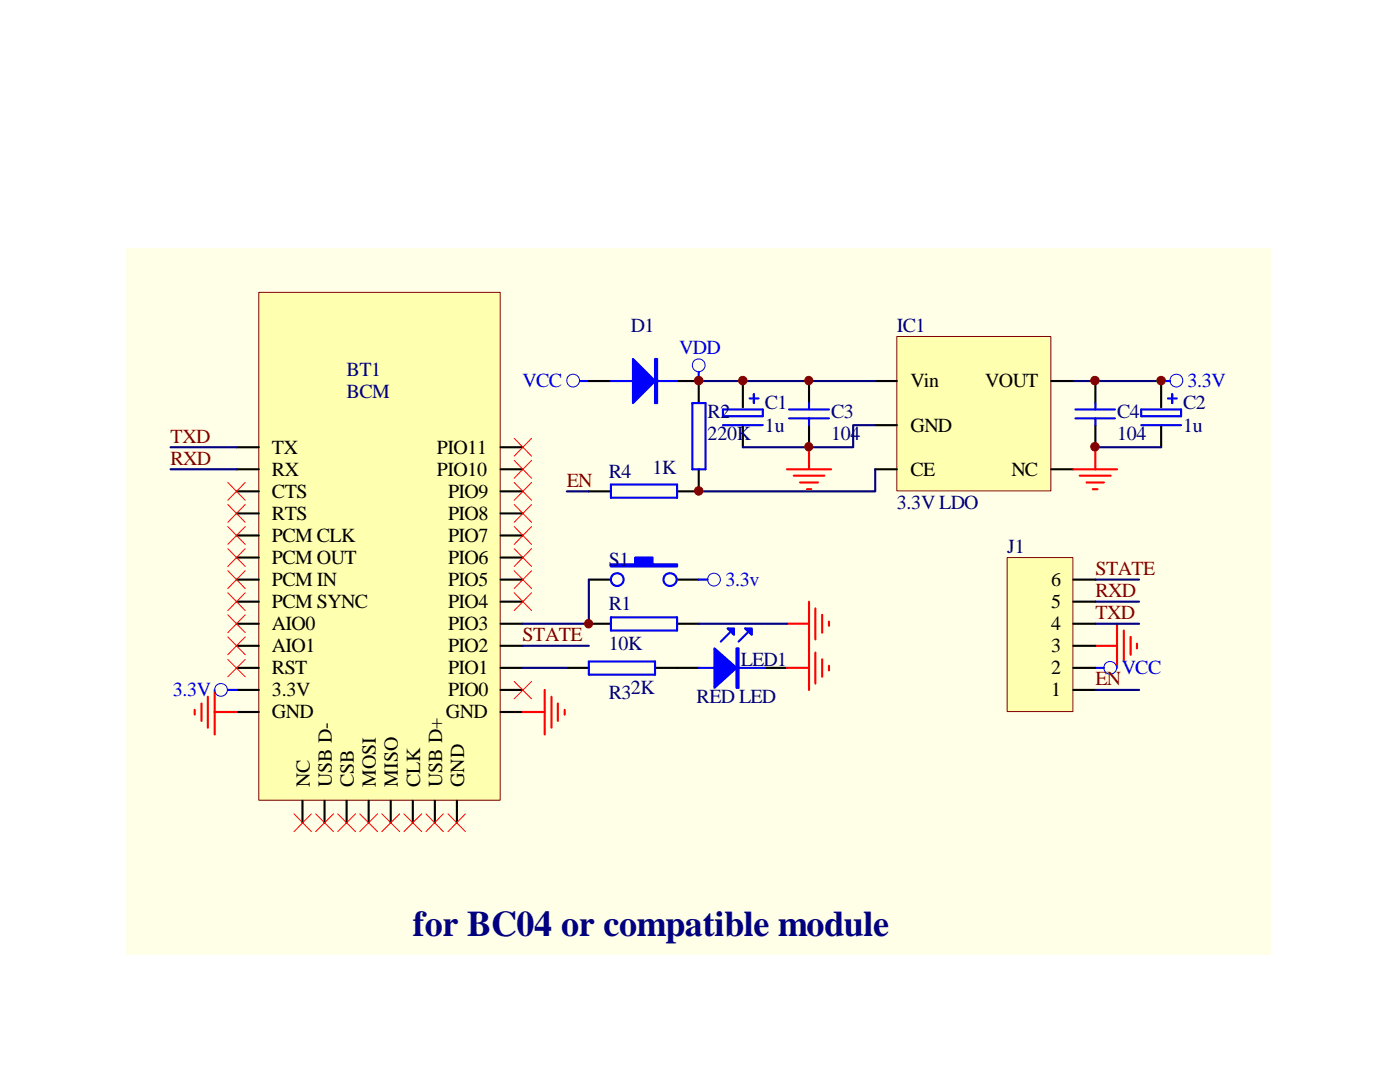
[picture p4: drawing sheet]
<svg xmlns="http://www.w3.org/2000/svg" width="279mm" height="216mm" viewBox="0 0 279 216" stroke-linecap="round" stroke-linejoin="round" font-family="sans-serif">
<path d="M25.2 49.5h228.5v141h-228.5z" fill="#ffffe8"/>
<path d="M161.5 76v4.4M218.6 76v4.4M161.5 84.8v4.4M218.6 84.8v4.4" fill="none" stroke="#000" stroke-width=".42"/>
<path d="M231.7 76h1.8M157.5 83.5h7.9M157.5 81.7h7.9M161.5 80.4v1.3M161.5 83.5v1.3M214.6 83.5h7.9M214.6 81.7h7.9M218.6 80.4v1.3M218.6 83.5v1.3M218.6 133.3h1.7" fill="none" stroke="#00f" stroke-width=".42"/>
<g fill="none" stroke="#00f" stroke-width=".2">
<circle cx="234.8" cy="75.9" r="1.28"/>
<circle cx="221.6" cy="133.3" r="1.28"/>
</g>
<path d="M218.6 128.9h4.3M222.9 124.5v8.8M224.3 125.8v6.2M225.6 127.1v3.5M226.9 128.4v1" fill="none" stroke="#f00" stroke-width=".42"/>
<path d="M218.6 124.5h8.7M218.6 120.1h8.7" fill="none" stroke="#000080" stroke-width=".42"/>
<path d="M201.1 111.3h13v30.7h-13z" fill="#ffffb0"/>
<path d="M201 111.3h13.1v30.7h-13.1z" fill="none" stroke="#800000" stroke-width=".2"/>
<path d="M214.2 115.7h4.4M214.2 137.7h4.4M214.2 133.3h4.4M214.2 128.9h4.4M214.2 124.5h4.4M214.2 120.1h4.4" fill="none" stroke="#000" stroke-width=".42"/>
<path d="M218.6 115.7h8.7M218.6 137.7h8.7" fill="none" stroke="#000080" stroke-width=".42"/>
<path d="M179.1 67.2h30.6v30.8h-30.6z" fill="#ffffb0"/>
<path d="M179 67.1h30.7v30.9h-30.7z" fill="none" stroke="#800000" stroke-width=".2"/>
<g fill="none" stroke="#000" stroke-width=".42">
<path d="M117.5 76h4.4M135.1 76h4.3v4.4M148.3 76v5.3M174.7 76h4.3M209.8 76h4.4M231.7 76v5.3M117.5 98h4.4M139.4 93.6v4.4h-4.3M148.3 84.8v4.4M174.7 84.8h4.3M174.7 93.6h4.3M209.8 93.6h4.4"/>
<path d="M231.7 84.8v4.4"/>
</g>
<g fill="none" stroke="#00f" stroke-width=".42">
<path d="M115.7 76h1.8M121.9 76h13.2M139.4 74.3v1.7M149.6 79.5h1.8M150.5 78.7v1.7M233.1 79.5h1.8M233.9 78.7v1.7M121.9 96.7h13.2v2.6h-13.2zM138.2 80.4h2.6v13.2h-2.6zM144.3 84.8h7.9M144.3 81.7h7.9v1.4h-7.9zM227.8 81.7h7.9v1.4h-7.9z"/>
<path d="M227.8 84.8h7.9"/>
</g>
<path d="M139.4 76h35.3M214.2 76h17.5M174.7 84.8h-4.4v4.4h-22M174.7 93.6v4.4h-35.3M218.6 89.2h13.1" fill="none" stroke="#000080" stroke-width=".42"/>
<path d="M157.1 93.6h8.8M158.4 94.9h6.1M159.7 96.3h3.5M161 97.6h.9M161.5 89.2v4.4M214.2 93.6h8.7M215.5 94.9h6.2M216.8 96.3h3.5M218.1 97.6h.9M218.6 89.2v4.4" fill="none" stroke="#f00" stroke-width=".42"/>
<g fill="none" stroke="#00f" stroke-width=".2">
<circle cx="114.4" cy="75.9" r="1.28"/>
<circle cx="139.4" cy="72.9" r="1.28"/>
</g>
<g fill="#00f" stroke="#00f" stroke-width=".42">
<path d="M130.7 71.6h.4v8.8h-.4z" fill-rule="evenodd"/>
<path d="M126.3 71.6l4.4 4.4-4.4 4.4z" fill-rule="evenodd"/>
</g>
<path d="M51.7 58.4h48.1v101.3h-48.1z" fill="#ffffb0"/>
<path d="M51.6 58.3h48.2v101.4h-48.2z" fill="none" stroke="#800000" stroke-width=".2"/>
<g fill="none" stroke="#000" stroke-width=".42">
<path d="M47.2 89.2h4.4M47.2 93.6h4.4M47.2 98h4.4M99.9 89.2h4.4M99.9 93.6h4.4M99.9 98h4.4M47.2 102.4h4.4M47.2 106.8h4.4M47.2 111.3h4.4M47.2 115.7h4.4M99.9 102.4h4.4M99.9 106.8h4.4"/>
<path d="M99.9 111.3h4.4M99.9 115.7h4.4M117.5 115.7h4.4M135.1 115.7h4.3M47.2 120.1h4.4M47.2 124.5h4.4M47.2 128.9h4.4M47.2 133.3h4.4M47.2 137.7h4.4M99.9 120.1h4.4M99.9 124.5h4.4M99.9 128.9h4.4"/>
<path d="M99.9 133.3h4.4M99.9 137.7h4.4M113.1 133.3h4.4M117.5 124.5h4.4M130.7 133.3h8.7M135.1 124.5h4.3M152.7 133.3h4.4M47.2 142.1h4.4M60.4 159.8v4.4M64.8 159.8v4.4M69.2 159.8v4.4M73.6 159.8v4.4"/>
<path d="M78 159.8v4.4M82.4 159.8v4.4M86.8 159.8v4.4M91.2 159.8v4.4M99.9 142.1h4.4"/>
</g>
<g fill="none" stroke="#00f" stroke-width=".42">
<path d="M139.4 115.7h1.8M45.5 137.7h1.7M117.5 132h13.2v2.6h-13.2zM121.9 123.2h13.2v2.6h-13.2zM139.4 133.3h13.3M145.6 126.2l-1.8 1.8M149.2 126.2l-1.8 1.8"/>
<circle cx="123.2" cy="115.7" r="1.28"/>
<circle cx="133.7" cy="115.7" r="1.31"/>
</g>
<g fill="#00f" stroke="#00f" stroke-width=".42">
<path d="M142.6 129.4l4.4 3.9-4.4 3.9z" fill-rule="evenodd"/>
<path d="M147 129.4h.4v7.8h-.4z" fill-rule="evenodd"/>
<path d="M148.7 125.4h1.3v1.3z" fill-rule="evenodd"/>
<path d="M145.2 125.4h1.3v1.3z" fill-rule="evenodd"/>
<path d="M121.9 112.6h4.8v-1.3h3.5v1.3h4.9v.4h-13.2z" fill-rule="evenodd"/>
</g>
<path d="M34 89.2h13.2M34 93.6h13.2M113.1 98h4.4M117.5 115.7v8.8h-13.2M104.3 133.3h8.8M104.3 128.9h13.2M139.4 124.5h17.7" fill="none" stroke="#000080" stroke-width=".42"/>
<g fill="none" stroke="#f00" stroke-width=".42">
<path d="M41.5 139v6.2M42.8 137.7v8.9M108.7 137.7v8.9M110.1 139v6.2M157.1 133.3h4.4M157.1 124.5h4.4M161.5 120.1v17.6M162.7 121.4v6.2M162.7 130.2v6.2M164.1 122.7v3.5M164.1 131.6v3.4M165.4 124v.9"/>
<path d="M165.4 132.8v1M38.9 141.6v1M40.2 140.4v3.4M42.8 142.1h4.4M104.3 142.1h4.4M111.3 140.4v3.4M112.7 141.6v1"/>
</g>
<g fill="none" stroke="#00f" stroke-width=".2">
<circle cx="142.5" cy="115.7" r="1.28"/>
<circle cx="44.1" cy="137.7" r="1.28"/>
</g>
<g fill="none" stroke="#f00" stroke-width=".2">
<path d="M45.5 96.3l3.4 3.5M48.9 96.3l-3.4 3.5M102.6 96.3l3.5 3.5M102.6 91.9l3.5 3.5M102.6 87.5l3.5 3.5M106.1 96.3l-3.5 3.5M106.1 91.9l-3.5 3.5M106.1 87.5l-3.5 3.5M45.5 100.7l3.4 3.5M45.5 105.1l3.4 3.5M45.5 109.5l3.4 3.5M45.5 113.9l3.4 3.5"/>
<path d="M45.5 118.3l3.4 3.5M48.9 100.7l-3.4 3.5M48.9 105.1l-3.4 3.5M48.9 109.5l-3.4 3.5M48.9 113.9l-3.4 3.5M48.9 118.3l-3.4 3.5M102.6 118.3l3.5 3.5M102.6 113.9l3.5 3.5M102.6 109.5l3.5 3.5M102.6 105.1l3.5 3.5M102.6 100.7l3.5 3.5M106.1 118.3l-3.5 3.5"/>
<path d="M106.1 113.9l-3.5 3.5M106.1 109.5l-3.5 3.5M106.1 105.1l-3.5 3.5M106.1 100.7l-3.5 3.5M45.5 122.7l3.4 3.5M45.5 127.1l3.4 3.5M45.5 131.6l3.4 3.4M48.9 122.7l-3.4 3.5M48.9 127.1l-3.4 3.5M48.9 131.6l-3.4 3.4M102.6 136l3.5 3.4M106.1 136l-3.5 3.4"/>
<path d="M58.7 162.4l3.4 3.5M62.1 162.4l-3.4 3.5M63 162.4l3.5 3.5M66.5 162.4l-3.5 3.5M67.4 162.4l3.6 3.5M71 162.4l-3.6 3.5M71.8 162.4l3.6 3.5M75.4 162.4l-3.6 3.5M76.2 162.4l3.6 3.5M79.8 162.4l-3.6 3.5M80.6 162.4l3.6 3.5M84.2 162.4l-3.6 3.5"/>
<path d="M85 162.4l3.5 3.5M88.5 162.4l-3.5 3.5M89.4 162.4l3.5 3.5M92.9 162.4l-3.5 3.5"/>
</g>
<g fill="#800000" stroke="#800000" stroke-width=".2">
<circle cx="161.4" cy="75.9" r=".83"/>
<circle cx="161.4" cy="89.1" r=".83"/>
<circle cx="218.5" cy="75.9" r=".85"/>
<circle cx="218.5" cy="89.1" r=".85"/>
<circle cx="231.7" cy="75.9" r=".85"/>
<circle cx="148.2" cy="75.9" r=".85"/>
<circle cx="139.4" cy="98" r=".85"/>
<circle cx="117.5" cy="124.4" r=".83"/>
<circle cx="139.4" cy="75.9" r=".85"/>
</g>
<text font-size="7.2" fill="#000080" x="82.4" y="186.7">for BC04 or compatible module</text>
<g font-size="4" fill="#000080">
<text x="125.9" y="66.2">D1</text>
<text x="179" y="66.2">IC1</text>
<text x="69.2" y="75.1">BT1</text>
<text x="69.2" y="79.5">BCM</text>
<text x="141.2" y="83.4">R2</text>
<text x="152.7" y="81.7">C1</text>
<text x="165.9" y="83.4">C3</text>
<text x="222.9" y="83.4">C4</text>
<text x="236.1" y="81.7">C2</text>
<text x="141.2" y="87.8">220K</text>
<text x="152.7" y="86.1">1u</text>
<text x="165.9" y="87.8">104</text>
<text x="222.9" y="87.8">104</text>
<text x="236.1" y="86.1">1u</text>
<text x="121.5" y="95.3">R4</text>
<text x="130.2" y="94.5">1K</text>
<text x="179" y="101.5">3.3V LDO</text>
<text x="121.5" y="112.9">S1</text>
<text x="201" y="110.3">J1</text>
<text x="121.5" y="121.8">R1</text>
<text x="121.5" y="129.7">10K</text>
<text x="147.8" y="132.8">LED1</text>
<text x="121.5" y="139.4">R32K</text>
<text x="139" y="140.3">RED LED</text>
</g>
<g font-size="4" fill="#00f">
<text x="135.6" y="70.6">VDD</text>
<text x="104.3" y="77.3">VCC</text>
<text x="237" y="77.3">3.3V</text>
<text x="144.8" y="116.9">3.3v</text>
<text x="223.9" y="134.5">VCC</text>
<text x="34.5" y="138.9">3.3V</text>
</g>
<g font-size="4">
<text x="181.7" y="77.3">Vin</text>
<text x="196.6" y="77.3">VOUT</text>
<text x="181.7" y="86.1">GND</text>
<text x="54.3" y="90.5">TX</text>
<text x="54.3" y="94.9">RX</text>
<text x="87.2" y="94.9">PIO10</text>
<text x="87.2" y="90.5">PIO11</text>
<text x="181.7" y="94.9">CE</text>
<text x="201.8" y="94.9">NC</text>
<text x="54.3" y="99.3">CTS</text>
<text x="89.4" y="99.3">PIO9</text>
<text x="54.3" y="103.7">RTS</text>
<text x="89.4" y="103.7">PIO8</text>
<text x="54.3" y="108.1">PCM CLK</text>
<text x="54.3" y="112.5">PCM OUT</text>
<text x="89.4" y="112.5">PIO6</text>
<text x="89.4" y="108.1">PIO7</text>
<text x="54.3" y="116.9">PCM IN</text>
<text x="89.4" y="116.9">PIO5</text>
<text x="209.8" y="116.9">6</text>
<text x="54.3" y="121.3">PCM SYNC</text>
<text x="54.3" y="125.7">AIO0</text>
<text x="89.4" y="125.7">PIO3</text>
<text x="89.4" y="121.3">PIO4</text>
<text x="209.8" y="125.7">4</text>
<text x="209.8" y="121.3">5</text>
<text x="54.3" y="130.1">AIO1</text>
<text x="89.4" y="130.1">PIO2</text>
<text x="209.8" y="130.1">3</text>
<text x="54.3" y="134.5">RST</text>
<text x="89.4" y="134.5">PIO1</text>
<text x="209.8" y="134.5">2</text>
<text x="54.3" y="138.9">3.3V</text>
<text x="54.3" y="143.3">GND</text>
<text x="89" y="143.3">GND</text>
<text x="89.4" y="138.9">PIO0</text>
<text x="209.8" y="138.9">1</text>
<text x="61.8" y="157.1" transform="rotate(-90 61.8 157.1)">NC</text>
<text x="66.2" y="157.1" transform="rotate(-90 66.2 157.1)">USB D-</text>
<text x="70.6" y="157.1" transform="rotate(-90 70.6 157.1)">CSB</text>
<text x="75" y="157.1" transform="rotate(-90 75 157.1)">MOSI</text>
<text x="79.4" y="157.1" transform="rotate(-90 79.4 157.1)">MISO</text>
<text x="83.8" y="157.1" transform="rotate(-90 83.8 157.1)">CLK</text>
<text x="88.2" y="157.1" transform="rotate(-90 88.2 157.1)">USB D+</text>
<text x="92.6" y="157.1" transform="rotate(-90 92.6 157.1)">GND</text>
</g>
<g font-size="4" fill="#800000">
<text x="34" y="88.3">TXD</text>
<text x="34" y="92.7">RXD</text>
<text x="113.1" y="97.1">EN</text>
<text x="218.6" y="119.1">RXD</text>
<text x="218.6" y="114.7">STATE</text>
<text x="218.6" y="123.5">TXD</text>
<text x="104.3" y="127.9">STATE</text>
<text x="218.6" y="136.7">EN</text>
</g>
</svg>
